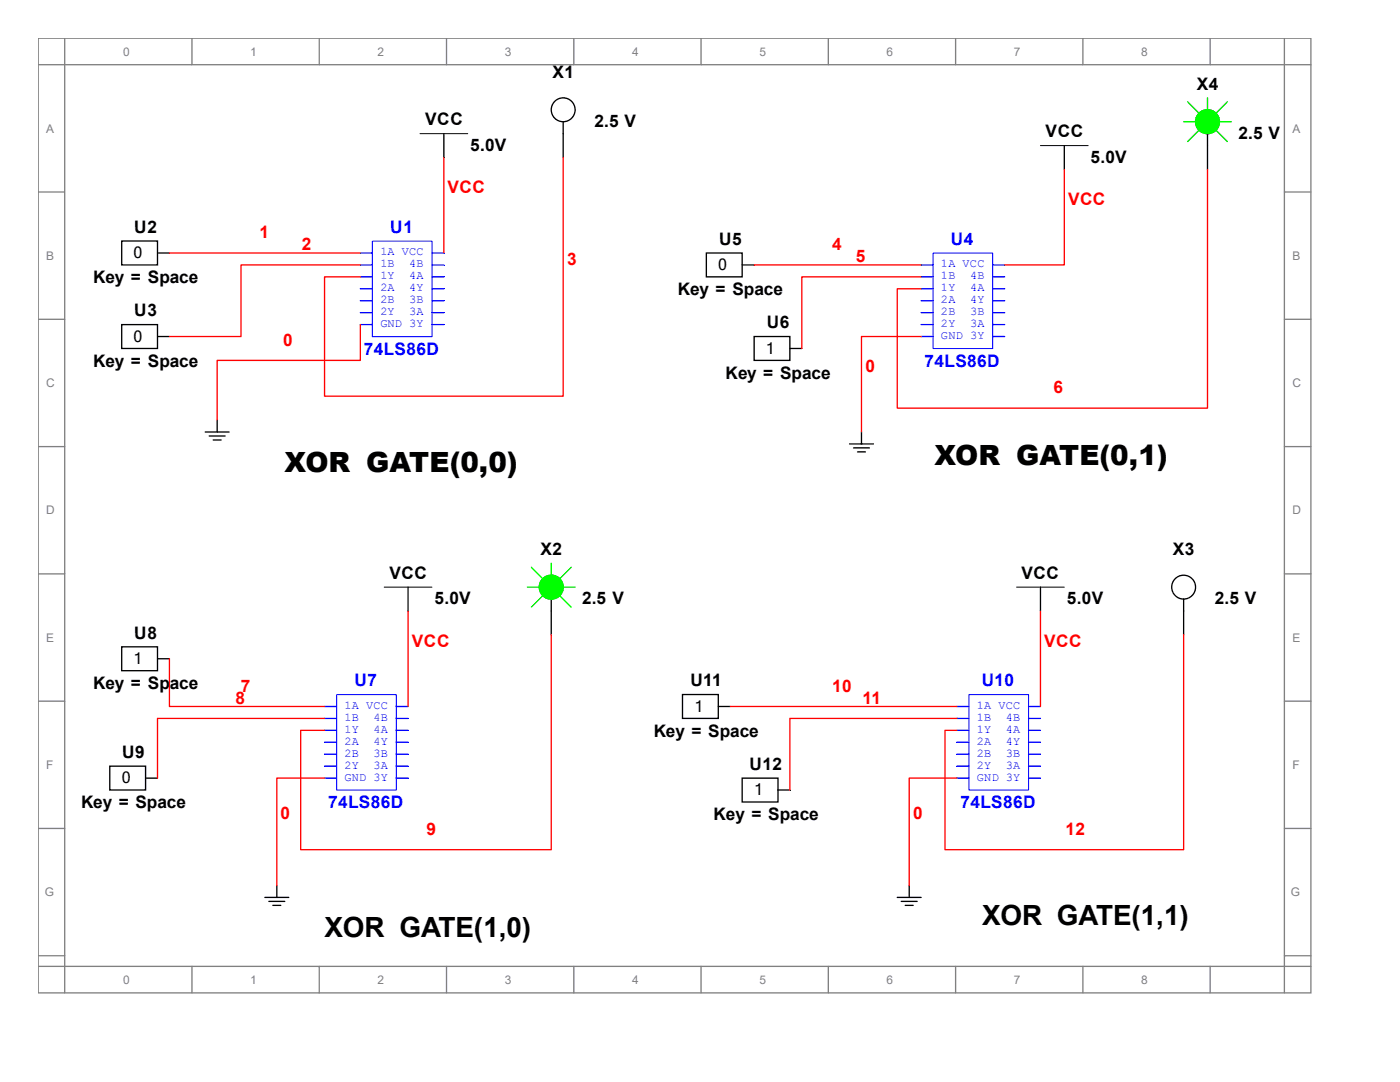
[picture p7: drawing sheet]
<svg xmlns="http://www.w3.org/2000/svg" width="279mm" height="216mm" viewBox="0 0 279 216" stroke-linecap="round" stroke-linejoin="round" font-family="sans-serif">
<g fill="none" stroke="#808080" stroke-width=".26">
<path d="M7.6 7.6h254v190.5h-254zM7.6 12.9h254M12.9 7.6v190.5M38.3 7.6v5.3M63.7 7.6v5.3M89.1 7.6v5.3M114.5 7.6v5.3M139.9 7.6v5.3M165.3 7.6v5.3M190.7 7.6v5.3M216.1 7.6v5.3M241.5 7.6v5.3"/>
<path d="M256.3 7.6v190.5M7.6 38.3h5.3M256.3 38.3h5.3M7.6 63.7h5.3M256.3 63.7h5.3M7.6 89.1h5.3M256.3 89.1h5.3M7.6 114.5h5.3M256.3 114.5h5.3M7.6 139.9h5.3M256.3 139.9h5.3M7.6 165.3h5.3"/>
<path d="M256.3 165.3h5.3M7.6 190.7h5.3M7.6 192.8h254M38.3 192.8v5.3M63.7 192.8v5.3M89.1 192.8v5.3M114.5 192.8v5.3M139.9 192.8v5.3M165.3 192.8v5.3M190.7 192.8v5.3M216.1 192.8v5.3M241.5 192.8v5.3"/>
<path d="M256.3 190.7h5.3"/>
</g>
<path d="M74.3 48.1h11.9v19.1h-11.9z" fill="none" stroke="#00f" stroke-width=".2"/>
<path d="M71.9 50.5h2.4" fill="none" stroke="#00f" stroke-width=".26"/>
<path d="M71.9 52.9h2.4" fill="none" stroke="#00f" stroke-width=".26"/>
<path d="M71.9 55.2h2.4" fill="none" stroke="#00f" stroke-width=".26"/>
<path d="M71.9 57.6h2.4" fill="none" stroke="#00f" stroke-width=".26"/>
<path d="M71.9 60h2.4" fill="none" stroke="#00f" stroke-width=".26"/>
<path d="M71.9 62.4h2.4" fill="none" stroke="#00f" stroke-width=".26"/>
<path d="M71.9 64.8h2.4" fill="none" stroke="#00f" stroke-width=".26"/>
<path d="M86.2 64.8h2.4" fill="none" stroke="#00f" stroke-width=".26"/>
<path d="M86.2 62.4h2.4" fill="none" stroke="#00f" stroke-width=".26"/>
<path d="M86.2 60h2.4" fill="none" stroke="#00f" stroke-width=".26"/>
<path d="M86.2 57.6h2.4" fill="none" stroke="#00f" stroke-width=".26"/>
<path d="M86.2 55.2h2.4" fill="none" stroke="#00f" stroke-width=".26"/>
<path d="M86.2 52.9h2.4" fill="none" stroke="#00f" stroke-width=".26"/>
<path d="M86.2 50.5h2.4" fill="none" stroke="#00f" stroke-width=".26"/>
<g fill="none" stroke="#000" stroke-width=".26">
<path d="M88.6 26.7v4.7M212.4 29.1v4.7M24.3 48.1h7.1v4.8h-7.1zM31.4 50.5h2.4M24.3 64.8h7.1v4.7h-7.1zM31.4 67.2h2.4M41 86.2h4.7M41.8 87h3.1M42.5 87.8h1.6M43.3 83.8v2.4M169.5 88.6h4.8M170.3 89.4h3.2"/>
<path d="M171.1 90.2h1.6M171.9 86.2v2.4M81.4 117.2v4.7M207.6 117.2v4.7M52.9 179.1h4.7M53.7 179.9h3.1M55.2 176.7v2.4M179.1 179.1h4.7M179.9 179.9h3.1M181.5 176.7v2.4M54.5 180.7h1.5M180.7 180.7h1.5"/>
</g>
<path d="M83.8 26.7h9.5M207.6 29.1h9.6M76.7 117.2h9.5M202.9 117.2h9.5" fill="none" stroke="#000" stroke-width=".2"/>
<path d="M186.2 50.5h11.9v19.1h-11.9z" fill="none" stroke="#00f" stroke-width=".2"/>
<path d="M183.8 52.9h2.4" fill="none" stroke="#00f" stroke-width=".26"/>
<path d="M183.8 55.2h2.4" fill="none" stroke="#00f" stroke-width=".26"/>
<path d="M183.8 57.6h2.4" fill="none" stroke="#00f" stroke-width=".26"/>
<path d="M183.8 60h2.4" fill="none" stroke="#00f" stroke-width=".26"/>
<path d="M183.8 62.4h2.4" fill="none" stroke="#00f" stroke-width=".26"/>
<path d="M183.8 64.8h2.4" fill="none" stroke="#00f" stroke-width=".26"/>
<path d="M183.8 67.2h2.4" fill="none" stroke="#00f" stroke-width=".26"/>
<path d="M198.1 67.2h2.4" fill="none" stroke="#00f" stroke-width=".26"/>
<path d="M198.1 64.8h2.4" fill="none" stroke="#00f" stroke-width=".26"/>
<path d="M198.1 62.4h2.4" fill="none" stroke="#00f" stroke-width=".26"/>
<path d="M198.1 60h2.4" fill="none" stroke="#00f" stroke-width=".26"/>
<path d="M198.1 57.6h2.4" fill="none" stroke="#00f" stroke-width=".26"/>
<path d="M198.1 55.2h2.4" fill="none" stroke="#00f" stroke-width=".26"/>
<path d="M198.1 52.9h2.4" fill="none" stroke="#00f" stroke-width=".26"/>
<path d="M141 50.5h7.1v4.7h-7.1zM148.1 52.9h2.4M150.5 67.2h7.1v4.7h-7.1zM157.6 69.5h2.4" fill="none" stroke="#000" stroke-width=".26"/>
<path d="M67.2 138.6h11.9v19h-11.9z" fill="none" stroke="#00f" stroke-width=".2"/>
<path d="M64.8 141h2.4" fill="none" stroke="#00f" stroke-width=".26"/>
<path d="M64.8 143.4h2.4" fill="none" stroke="#00f" stroke-width=".26"/>
<path d="M64.8 145.7h2.4" fill="none" stroke="#00f" stroke-width=".26"/>
<path d="M64.8 148.1h2.4" fill="none" stroke="#00f" stroke-width=".26"/>
<path d="M64.8 150.5h2.4" fill="none" stroke="#00f" stroke-width=".26"/>
<path d="M64.8 152.9h2.4" fill="none" stroke="#00f" stroke-width=".26"/>
<path d="M64.8 155.3h2.4" fill="none" stroke="#00f" stroke-width=".26"/>
<path d="M79.1 155.3h2.3" fill="none" stroke="#00f" stroke-width=".26"/>
<path d="M79.1 152.9h2.3" fill="none" stroke="#00f" stroke-width=".26"/>
<path d="M79.1 150.5h2.3" fill="none" stroke="#00f" stroke-width=".26"/>
<path d="M79.1 148.1h2.3" fill="none" stroke="#00f" stroke-width=".26"/>
<path d="M79.1 145.7h2.3" fill="none" stroke="#00f" stroke-width=".26"/>
<path d="M79.1 143.4h2.3" fill="none" stroke="#00f" stroke-width=".26"/>
<path d="M79.1 141h2.3" fill="none" stroke="#00f" stroke-width=".26"/>
<path d="M24.3 129.1h7.1v4.7h-7.1zM31.4 131.4h2.4M21.9 152.9h7.2v4.7h-7.2zM29.1 155.3h2.3" fill="none" stroke="#000" stroke-width=".26"/>
<path d="M193.4 138.6h11.9v19h-11.9z" fill="none" stroke="#00f" stroke-width=".2"/>
<path d="M191 141h2.4" fill="none" stroke="#00f" stroke-width=".26"/>
<path d="M191 143.4h2.4" fill="none" stroke="#00f" stroke-width=".26"/>
<path d="M191 145.7h2.4" fill="none" stroke="#00f" stroke-width=".26"/>
<path d="M191 148.1h2.4" fill="none" stroke="#00f" stroke-width=".26"/>
<path d="M191 150.5h2.4" fill="none" stroke="#00f" stroke-width=".26"/>
<path d="M191 152.9h2.4" fill="none" stroke="#00f" stroke-width=".26"/>
<path d="M191 155.3h2.4" fill="none" stroke="#00f" stroke-width=".26"/>
<path d="M205.3 155.3h2.3" fill="none" stroke="#00f" stroke-width=".26"/>
<path d="M205.3 152.9h2.3" fill="none" stroke="#00f" stroke-width=".26"/>
<path d="M205.3 150.5h2.3" fill="none" stroke="#00f" stroke-width=".26"/>
<path d="M205.3 148.1h2.3" fill="none" stroke="#00f" stroke-width=".26"/>
<path d="M205.3 145.7h2.3" fill="none" stroke="#00f" stroke-width=".26"/>
<path d="M205.3 143.4h2.3" fill="none" stroke="#00f" stroke-width=".26"/>
<path d="M205.3 141h2.3" fill="none" stroke="#00f" stroke-width=".26"/>
<g fill="none" stroke="#000" stroke-width=".26">
<path d="M112.4 24.3v7.1M241 26.7v7.1M110 119.5v7.2M236.2 119.5v7.2M136.2 138.6h7.2v4.8h-7.2zM143.4 141h2.3M148.1 155.3h7.2v4.7h-7.2zM155.3 157.6h2.3"/>
<circle cx="112.4" cy="21.9" r="2.38"/>
<circle cx="241" cy="24.3" r="2.38"/>
<circle cx="110" cy="117.2" r="2.38"/>
<circle cx="236.2" cy="117.2" r="2.38"/>
</g>
<g fill="none" stroke="#f00" stroke-width=".26">
<path d="M88.6 31.4v19.1M112.4 31.4v47.7h-47.6v-23.9h7.1M212.4 33.8v19.1h-11.9M241 33.8v47.6h-61.9v-23.8h4.7M33.8 50.5h38.1M71.9 52.9h-23.8v14.3h-14.3M150.5 52.9h33.3M183.8 55.2h-23.8v14.3M71.9 64.8v7.1h-28.6v11.9M183.8 67.2h-11.9v19M33.8 131.4v9.6h31M81.4 121.9v19.1"/>
<path d="M110 126.7v42.8h-50v-23.8h4.8M207.6 121.9v19.1M236.2 126.7v42.8h-47.6v-23.8h2.4M64.8 143.4h-33.4v11.9M64.8 155.3h-9.6v21.4M145.7 141h45.3M191 143.4h-33.4v14.2M191 155.3h-9.5v21.4"/>
</g>
<g fill="none" stroke="#0f0" stroke-width=".26">
<path d="M241 19.5v2.4M236.2 24.3h2.4M237 20.3l2.4 2.4M239.4 25.9l-2.4 2.4M242.6 25.9l2.4 2.4M243.4 24.3h2.3M245 20.3l-2.4 2.4M105.3 117.2h2.3M106 113.2l2.4 2.4M108.4 118.7l-2.4 2.4M110 112.4v2.4M111.6 118.7l2.4 2.4"/>
<path d="M112.4 117.2h2.4M114 113.2l-2.4 2.4"/>
</g>
<g fill="#0f0" stroke="#0f0" stroke-width=".26">
<circle cx="110" cy="117.2" r="2.38"/>
<circle cx="241" cy="24.3" r="2.38"/>
</g>
<g font-size="5.6">
<text x="56.8" y="94.1">XOR GATE(0,0)</text>
<text x="186.5" y="92.8">XOR GATE(0,1)</text>
<text x="196" y="184.6">XOR GATE(1,1)</text>
<text x="64.8" y="187">XOR GATE(1,0)</text>
</g>
<g font-size="3.4">
<text x="110.2" y="15.5">X1</text>
<text x="238.8" y="17.9">X4</text>
<text x="84.8" y="25">VCC</text>
<text x="118.6" y="25.3">2.5 V</text>
<text x="208.7" y="27.4">VCC</text>
<text x="247.2" y="27.7">2.5 V</text>
<text x="93.8" y="30.1">5.0V</text>
<text x="217.6" y="32.4">5.0V</text>
<text x="26.8" y="46.5">U2</text>
<text x="143.5" y="48.9">U5</text>
<text x="18.6" y="56.5">Key = Space</text>
<text x="135.3" y="58.9">Key = Space</text>
<text x="26.8" y="63.1">U3</text>
<text x="153" y="65.5">U6</text>
<text x="18.6" y="73.2">Key = Space</text>
<text x="144.8" y="75.6">Key = Space</text>
<text x="107.9" y="110.7">X2</text>
<text x="234.1" y="110.7">X3</text>
<text x="77.7" y="115.5">VCC</text>
<text x="203.9" y="115.5">VCC</text>
<text x="86.7" y="120.6">5.0V</text>
<text x="116.2" y="120.6">2.5 V</text>
<text x="212.9" y="120.6">5.0V</text>
<text x="242.5" y="120.6">2.5 V</text>
<text x="26.8" y="127.4">U8</text>
<text x="18.6" y="137.5">Key = Space</text>
<text x="137.8" y="136.9">U11</text>
<text x="130.5" y="147">Key = Space</text>
<text x="24.4" y="151.3">U9</text>
<text x="149.6" y="153.6">U12</text>
<text x="16.2" y="161.3">Key = Space</text>
<text x="142.4" y="163.7">Key = Space</text>
</g>
<g font-size="3.4" fill="#f00">
<text x="89.3" y="38.5">VCC</text>
<text x="213.1" y="40.9">VCC</text>
<text x="51.8" y="47.5">1</text>
<text x="60.2" y="49.9">2</text>
<text x="113.2" y="52.8">3</text>
<text x="166.1" y="49.9">4</text>
<text x="170.8" y="52.3">5</text>
<text x="56.5" y="69">0</text>
<text x="172.7" y="74.3">0</text>
<text x="210.2" y="78.5">6</text>
<text x="82.2" y="129">VCC</text>
<text x="208.4" y="129">VCC</text>
<text x="47" y="140.4">8</text>
<text x="48" y="138">7</text>
<text x="166.1" y="138">10</text>
<text x="172.1" y="140.4">11</text>
<text x="56" y="163.4">0</text>
<text x="85.1" y="166.6">9</text>
<text x="182.2" y="163.4">0</text>
<text x="212.6" y="166.6">12</text>
</g>
<g font-size="3.4" fill="#00f">
<text x="77.9" y="46.5">U1</text>
<text x="189.7" y="48.9">U4</text>
<text x="72.6" y="70.8">74LS86D</text>
<text x="184.5" y="73.2">74LS86D</text>
<text x="70.7" y="136.9">U7</text>
<text x="195.9" y="136.9">U10</text>
<text x="65.5" y="161.3">74LS86D</text>
<text x="191.7" y="161.3">74LS86D</text>
</g>
<g font-size="3.2">
<text x="26.7" y="51.6">0</text>
<text x="143.3" y="53.9">0</text>
<text x="26.7" y="68.2">0</text>
<text x="152.9" y="70.6">1</text>
<text x="26.7" y="132.5">1</text>
<text x="138.6" y="142">1</text>
<text x="24.3" y="156.3">0</text>
<text x="150.5" y="158.7">1</text>
</g>
<g font-size="2.4" fill="#808080">
<text x="24.6" y="11.1">0</text>
<text x="50" y="11.1">1</text>
<text x="75.4" y="11.1">2</text>
<text x="100.8" y="11.1">3</text>
<text x="126.2" y="11.1">4</text>
<text x="151.6" y="11.1">5</text>
<text x="177" y="11.1">6</text>
<text x="202.4" y="11.1">7</text>
<text x="227.8" y="11.1">8</text>
<text x="9.2" y="26.5">A</text>
<text x="257.9" y="26.5">A</text>
<text x="9.2" y="51.9">B</text>
<text x="257.9" y="51.9">B</text>
<text x="9.2" y="77.3">C</text>
<text x="257.9" y="77.3">C</text>
<text x="9.2" y="102.7">D</text>
<text x="257.9" y="102.7">D</text>
<text x="9.2" y="128.1">E</text>
<text x="257.9" y="128.1">E</text>
<text x="9.2" y="153.5">F</text>
<text x="257.9" y="153.5">F</text>
<text x="8.9" y="178.9">G</text>
<text x="257.6" y="178.9">G</text>
<text x="24.6" y="196.3">0</text>
<text x="50" y="196.3">1</text>
<text x="75.4" y="196.3">2</text>
<text x="100.8" y="196.3">3</text>
<text x="126.2" y="196.3">4</text>
<text x="151.6" y="196.3">5</text>
<text x="177" y="196.3">6</text>
<text x="202.4" y="196.3">7</text>
<text x="227.8" y="196.3">8</text>
</g>
<g font-size="2.4" fill="#00f">
<text x="75.9" y="51">1A VCC</text>
<text x="75.9" y="53.3">1B</text>
<text x="81.7" y="53.3">4B</text>
<text x="187.8" y="53.3">1A VCC</text>
<text x="75.9" y="55.8">1Y</text>
<text x="75.9" y="58.1">2A</text>
<text x="81.7" y="58.1">4Y</text>
<text x="81.7" y="55.8">4A</text>
<text x="187.8" y="55.8">1B</text>
<text x="187.8" y="58.1">1Y</text>
<text x="193.6" y="58.1">4A</text>
<text x="193.6" y="55.8">4B</text>
<text x="75.9" y="60.5">2B</text>
<text x="75.9" y="62.9">2Y</text>
<text x="75.9" y="65.3">GND 3Y</text>
<text x="81.7" y="62.9">3A</text>
<text x="81.7" y="60.5">3B</text>
<text x="187.8" y="60.5">2A</text>
<text x="187.8" y="62.9">2B</text>
<text x="187.8" y="65.3">2Y</text>
<text x="193.6" y="65.3">3A</text>
<text x="193.6" y="62.9">3B</text>
<text x="193.6" y="60.5">4Y</text>
<text x="187.8" y="67.6">GND 3Y</text>
<text x="68.7" y="141.5">1A VCC</text>
<text x="68.7" y="143.8">1B</text>
<text x="74.5" y="143.8">4B</text>
<text x="194.9" y="141.5">1A VCC</text>
<text x="194.9" y="143.8">1B</text>
<text x="200.7" y="143.8">4B</text>
<text x="68.7" y="146.2">1Y</text>
<text x="68.7" y="148.6">2A</text>
<text x="74.5" y="148.6">4Y</text>
<text x="74.5" y="146.2">4A</text>
<text x="194.9" y="146.2">1Y</text>
<text x="194.9" y="148.6">2A</text>
<text x="200.7" y="148.6">4Y</text>
<text x="200.7" y="146.2">4A</text>
<text x="68.7" y="151">2B</text>
<text x="68.7" y="153.4">2Y</text>
<text x="68.7" y="155.7">GND 3Y</text>
<text x="74.5" y="153.4">3A</text>
<text x="74.5" y="151">3B</text>
<text x="194.9" y="151">2B</text>
<text x="194.9" y="153.4">2Y</text>
<text x="194.9" y="155.7">GND 3Y</text>
<text x="200.7" y="153.4">3A</text>
<text x="200.7" y="151">3B</text>
</g>
</svg>
